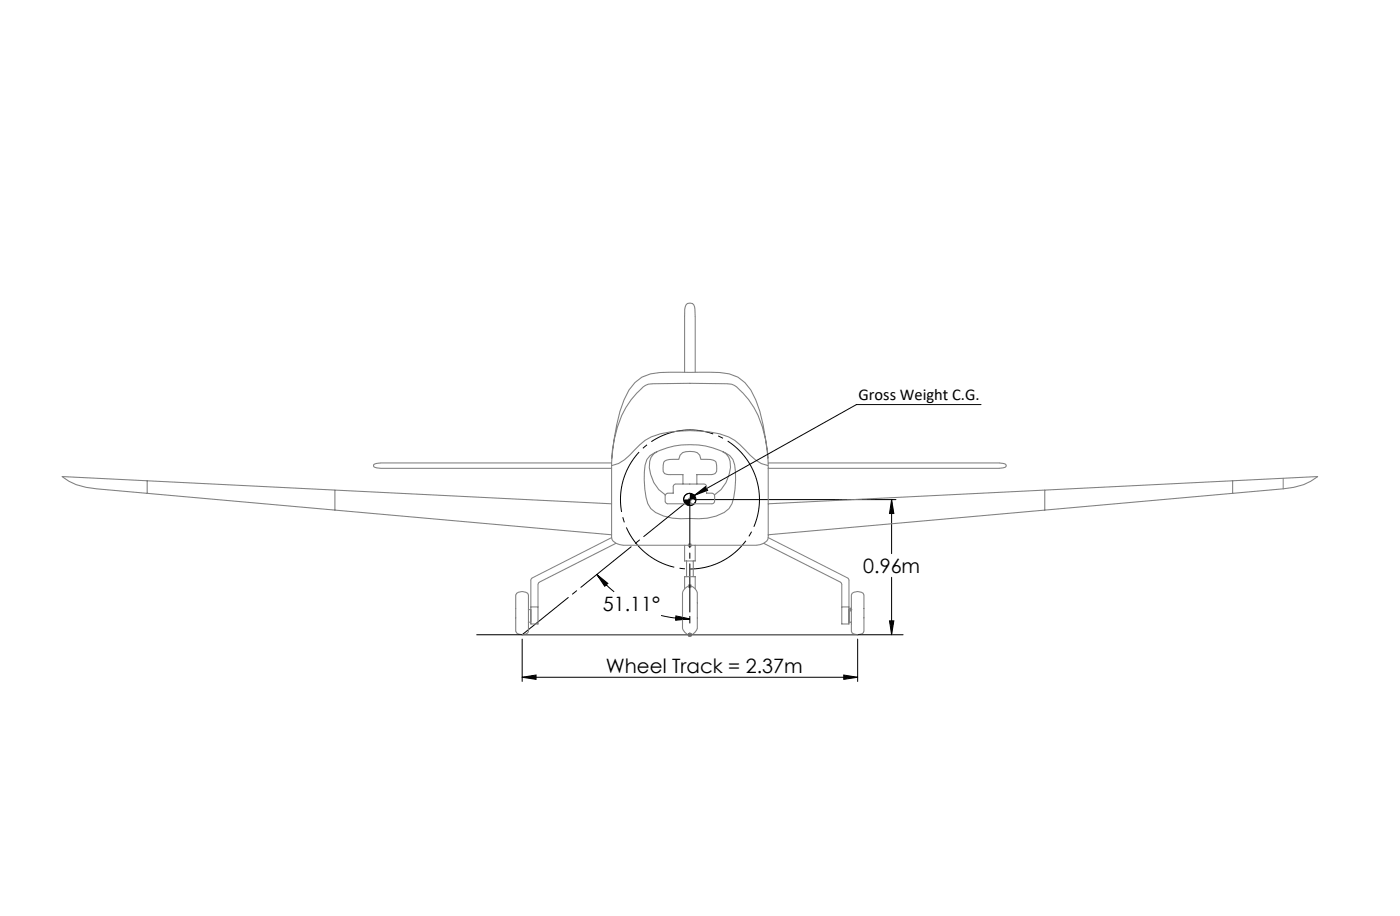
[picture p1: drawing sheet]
<svg xmlns="http://www.w3.org/2000/svg" width="330mm" height="216mm" viewBox="0 0 330 216" stroke-linecap="round" stroke-linejoin="round" font-family="sans-serif">
<path d="M178.4 112.9a16.4 16.4 0 0 0-27.4-6.6 16.4 16.4 0 0 0 7.3 27.2 16.4 16.4 0 0 0 20.4-19.5l-.3-1.1" fill="none" stroke="#000" stroke-width=".24" stroke-dasharray="15.2 1.3 1.3 1.3" stroke-dashoffset="3.8" stroke-linecap="butt"/>
<g fill="none" stroke="#000" stroke-width=".24">
<path d="M231.4 95.4h-29.4l-38.2 21.4M162.7 116.3h-.4a1.53 1.53 0 0 0-1.1 1.4M163.7 117.8h47.6M163.8 116.8l2.6-2.1 .5 .9zM164.1 117.7l-.1 .6-.3 .5-1 .4M210.3 117.8l.5 3.2h-1zM210.3 117.8v12.7M140.8 135.4l2.6 2.1-.8 .7zM140.8 135.4l2.4 2.7 1.7 1.4M210.3 136.1v13.5M112.4 149.6h100.6M123.2 159.6l3.2-.5v1z"/>
<path d="M123.2 150.6v10M123.2 159.6h79.1M155.9 145.1l3 .5 3.8 .3M159.4 145.2l3.3 .7-3.4 .3zM162.3 149.3l.8 .7M162.7 149.1v1M162.7 145.3v1.6M163.1 149.3l-.8 .7M199 159.1l3.3 .5-3.3 .5zM202.3 150.6v10M209.8 146.3h1l-.5 3.3z"/>
<circle cx="162.7" cy="117.7" r="1.45"/>
</g>
<g fill="none" stroke="#808080" stroke-width=".24">
<path d="M162.2 118.7h1M162.2 117.8h1M162.3 118.4l.8 .7M162.3 117.4l.8 .7M162.7 117.2v2M163.1 118.4l-.8 .7M163.1 117.4l-.8 .7M302.6 112.7v2.5M125.2 136.8v6.3M126.9 137.8v5.3M144.3 126.7l-18.7 9.5M162.2 138.1h1"/>
<path d="M162.2 128.5h1M162.3 137.8l.8 .7M162.3 128.2l.8 .7M162.7 128v1M162.7 137.7v1M163.1 137.8l-.8 .7M163.1 128.2l-.8 .7M181.2 126.7l18.7 9.5M198.5 137.8v5.3M200.2 136.8v6.3M123.2 149.6h79.1M124.6 143.7h.6"/>
<path d="M124.6 146.6h.6M162.3 149.3l.8 .7M162.7 149.1v1M163.1 149.3l-.8 .7M200 143.7h1M200.2 143.3l.7 .7M200.5 143.2v1M200.9 143.3l-.7 .7"/>
</g>
<g fill="none" stroke="#808080" stroke-width=".25">
<path d="M150.2 92.7a6.1 6.1 0 0 1 2.7-2.1 228.1 228.1 0 0 1 19.6 0 6.1 6.1 0 0 1 2.8 2.1 20.5 20.5 0 0 1 5.2 10.7l.5 2.8 .2 3v17.5a2.06 2.06 0 0 1-1.9 1.7l-.9 .1h-31.4a2.77 2.77 0 0 1-2.7-1.8v-17.5a26 26 0 0 1 4.6-15zM161.5 87.7v-13a3.5 3.5 0 0 1 .6-3.2l.6-.1a1.22 1.22 0 0 1 1.2 1.5l.1 14.8M34.7 113.3v3M79 115.5v4.7M144.3 109.7a9.7 9.7 0 0 0 5.4-3.7 11.6 11.6 0 0 1 8.4-4.2 30.3 30.3 0 0 1 13.7 1.2 17 17 0 0 1 5.1 4.3l1.3 1.1 1.3 .9 1.7 .4M144.3 109.1h-54.5l-1.4 .3-.3 .3 .3 .4 1.4 .3h54.5M144.3 118.7l-129.7-6.4a13.8 13.8 0 0 0 8.2 2.9l121.5 10.8M144.3 108.1a50.8 50.8 0 0 1 2.9-13.8 9.1 9.1 0 0 1 8.4-6.5h7.1a50.8 50.8 0 0 1 9.3 .3 9.1 9.1 0 0 1 6.3 6.2 50.8 50.8 0 0 1 2.9 13.8M153.3 107.4a18.4 18.4 0 0 1 18.8 0l.8 .9a16.9 16.9 0 0 1 .2 8.9 5.1 5.1 0 0 1-4.2 4.4l-2.1 .5-4.1 .1a13.6 13.6 0 0 1-8.1-1.4l-1.1-.9a12 12 0 0 1-1.6-6.8l.3-3.5 .4-1.3zM155.1 106.4a3.5 3.5 0 0 0-2 3.8 8.4 8.4 0 0 0 3.9 6.5M158.9 114.4l.4-.3 7 .1 .4 .4v1.6l1.4 .1 .4 .4v1.6l-.5 .4h-10.8l-.3-.5v-1.5l.4-.4 1.5-.1zM161.1 114.1v-2.2h-2.8a1.7 1.7 0 0 1-1.9-.8 3.3 3.3 0 0 1 .4-2.4 5.5 5.5 0 0 1 3.3-.4 2.08 2.08 0 0 1 2.6-1.9 2.05 2.05 0 0 1 2.6 1.9 4.5 4.5 0 0 1 3.6 .6l.1 2.2a1.7 1.7 0 0 1-1.8 .8h-2.8v2.2"/>
<path d="M170.4 106.4a3.5 3.5 0 0 1 1.9 3.8 8.4 8.4 0 0 1-3.8 6.5M181.2 118.7l129.6-6.4a13.8 13.8 0 0 1-8.2 2.9l-121.4 10.8M181.2 109.1h54.4l1.5 .3 .2 .3-.2 .4-1.5 .3h-54.4M246.4 115.5v4.7M290.7 113.3v3M121.8 139.8a2.22 2.22 0 0 1 2.7 0l.1 .5v8.5a1.76 1.76 0 0 1-2.8 .4l-.2-.4v-8.5zM125.6 136.2l-.4 .6M145.3 128.1l-18.1 9.1-.3 .6M161.5 128.5v3.7h2.5v-3.7M161.5 138.8v-2.9h2.5v2.9M161.5 138.7a1.71 1.71 0 0 1 1.8-.4 1.71 1.71 0 0 1 1.2 1.4v8.4a1.77 1.77 0 0 1-1.8 1.5 1.77 1.77 0 0 1-1.7-1.5v-8.4zM161.9 132.2v3.7"/>
<path d="M163.5 132.2v3.7M180.1 128.1l18.1 9.1 .3 .6M199.9 136.2l.3 .6M201 139.8a2.22 2.22 0 0 1 2.6 0l.2 .5v8.5a1.73 1.73 0 0 1-2.8 .4l-.2-.4v-8.5zM125.2 143.1h1.7v4h-1.7zM198.5 143.1h1.7v4h-1.7zM200.2 143.7h.6M200.2 146.6h.6"/>
</g>
<path d="M162.7 117.7l-39.5 31.9" fill="none" stroke="#000" stroke-width=".24" stroke-dasharray="15.2 1.3 1.3 1.3" stroke-dashoffset="1.3"/>
<path d="M162.7 117.7v26.6" fill="none" stroke="#000" stroke-width=".24" stroke-dasharray="15.2 1.3 1.3 1.3" stroke-dashoffset="3.9"/>
<g fill="#000">
<path d="M163.8 116.8l2.6-2.1 .5 .9zM161.2 117.7l.1 .6 .4 .5 1 .4v-1.5zM162.7 116.3v1.4h1.4l-.1-.5a1.39 1.39 0 0 0-1.3-.9z"/>
<path d="M210.3 117.8l.5 3.2h-1zM209.8 146.3h1l-.5 3.3zM140.8 135.4l2.6 2.1-.8 .7zM159.4 145.2l3.3 .7-3.4 .3zM123.2 159.6l3.2-.5v1zM199 159.1l3.3 .5-3.3 .5z"/>
</g>
<g font-size="4.7">
<text x="203.6" y="135">0.96m</text>
<text x="142.2" y="144">51.11°</text>
<text x="142.9" y="158.6">Wheel Track = 2.37m</text>
</g>
<text font-size="3.9" x="202.5" y="94.3">Gross Weight C.G.</text>
</svg>
